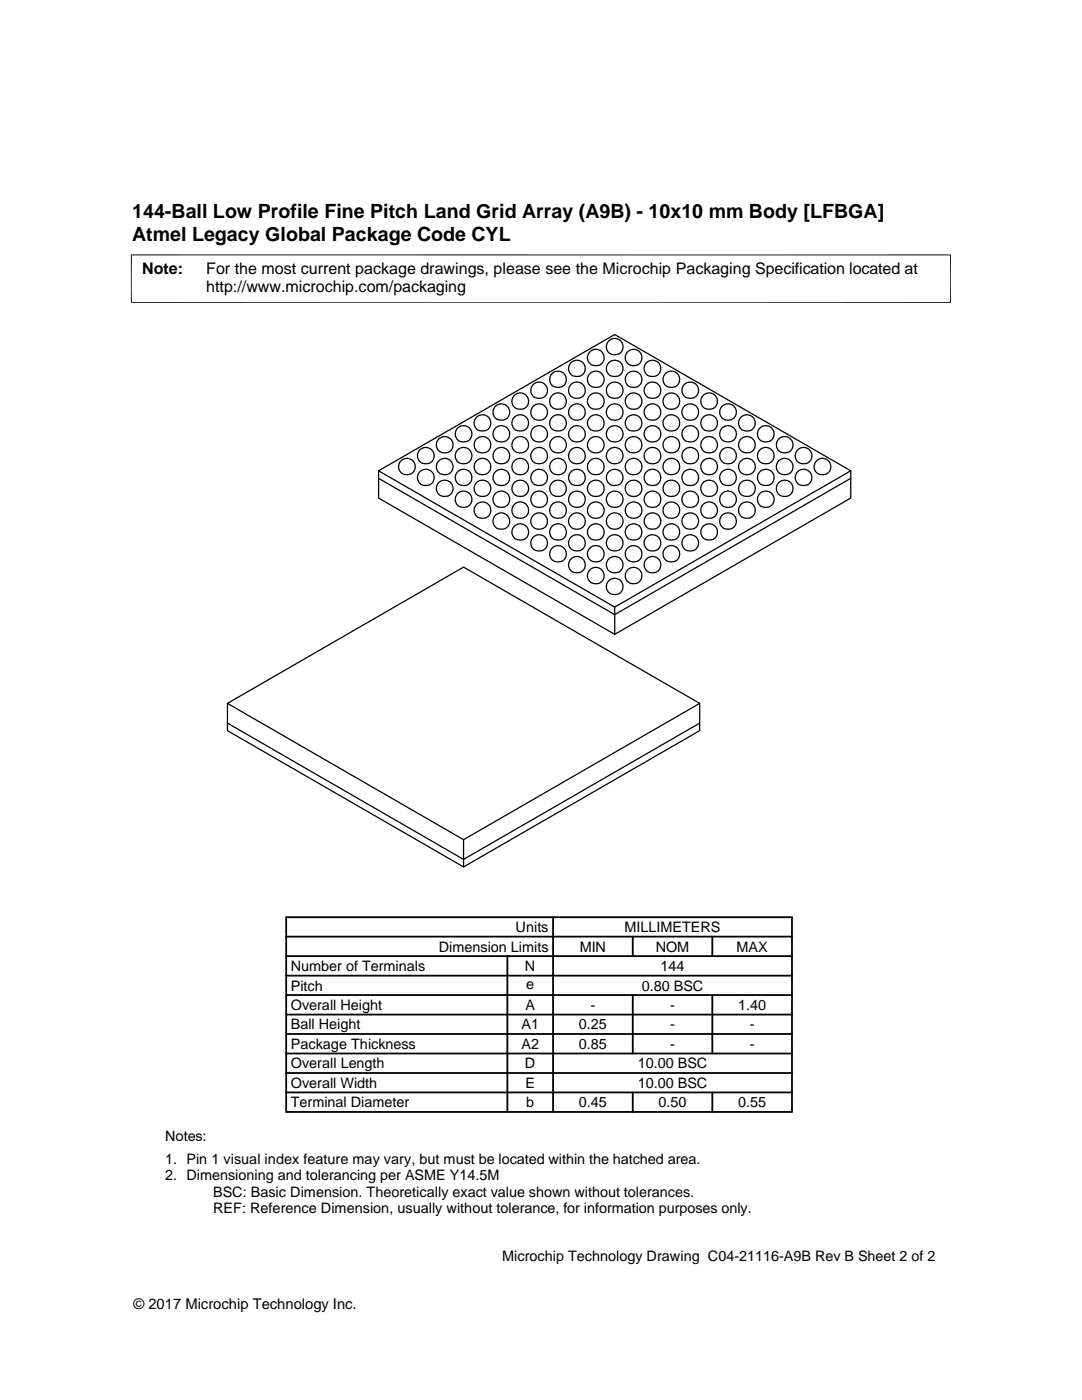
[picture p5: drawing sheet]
<svg xmlns="http://www.w3.org/2000/svg" width="216mm" height="279mm" viewBox="0 0 216 279" stroke-linecap="round" stroke-linejoin="round" font-family="sans-serif">
<g fill="none" stroke="#000" stroke-width=".25">
<path d="M75.5 95.5l47.2 27.2 47.1-27.2M75.5 94l47.2-27.2 47.1 27.2-47.1 27.2-47.2-27.2v5.4l47.2 27.2 47.1-27.2v-5.4M122.7 121.2v5.4M45.4 144.3l47.1 27.2 47.1-27.2M45.4 140.4l47.1-27.2 47.1 27.2-47.1 27.2-47.1-27.2v5.4l47.1 27.2 47.1-27.2v-5.4M92.5 167.6v5.4"/>
<circle cx="107.6" cy="77.9" r="1.65"/>
<circle cx="111.4" cy="75.7" r="1.65"/>
<circle cx="115.1" cy="73.5" r="1.65"/>
<circle cx="115.1" cy="77.9" r="1.65"/>
<circle cx="118.9" cy="71.4" r="1.65"/>
<circle cx="118.9" cy="75.7" r="1.65"/>
<circle cx="122.7" cy="69.2" r="1.65"/>
<circle cx="122.7" cy="77.9" r="1.65"/>
<circle cx="122.7" cy="73.5" r="1.65"/>
<circle cx="126.4" cy="71.4" r="1.65"/>
<circle cx="126.4" cy="75.7" r="1.65"/>
<circle cx="130.2" cy="77.9" r="1.65"/>
<circle cx="130.2" cy="73.5" r="1.65"/>
<circle cx="134" cy="75.7" r="1.65"/>
<circle cx="137.7" cy="77.9" r="1.65"/>
<circle cx="81.2" cy="93.1" r="1.65"/>
<circle cx="85" cy="90.9" r="1.65"/>
<circle cx="85" cy="95.3" r="1.65"/>
<circle cx="88.7" cy="93.1" r="1.65"/>
<circle cx="88.7" cy="88.8" r="1.65"/>
<circle cx="88.7" cy="97.5" r="1.65"/>
<circle cx="92.5" cy="90.9" r="1.65"/>
<circle cx="92.5" cy="95.3" r="1.65"/>
<circle cx="92.5" cy="86.6" r="1.65"/>
<circle cx="92.5" cy="99.6" r="1.65"/>
<circle cx="96.3" cy="93.1" r="1.65"/>
<circle cx="96.3" cy="84.4" r="1.65"/>
<circle cx="96.3" cy="88.8" r="1.65"/>
<circle cx="96.3" cy="97.5" r="1.65"/>
<circle cx="100" cy="90.9" r="1.65"/>
<circle cx="100" cy="82.2" r="1.65"/>
<circle cx="100" cy="86.6" r="1.65"/>
<circle cx="100" cy="99.6" r="1.65"/>
<circle cx="100" cy="95.3" r="1.65"/>
<circle cx="103.8" cy="80.1" r="1.65"/>
<circle cx="103.8" cy="93.1" r="1.65"/>
<circle cx="103.8" cy="84.4" r="1.65"/>
<circle cx="103.8" cy="88.8" r="1.65"/>
<circle cx="103.8" cy="97.5" r="1.65"/>
<circle cx="107.6" cy="90.9" r="1.65"/>
<circle cx="107.6" cy="82.2" r="1.65"/>
<circle cx="107.6" cy="86.6" r="1.65"/>
<circle cx="107.6" cy="95.3" r="1.65"/>
<circle cx="107.6" cy="99.6" r="1.65"/>
<circle cx="111.4" cy="93.1" r="1.65"/>
<circle cx="111.4" cy="80.1" r="1.65"/>
<circle cx="111.4" cy="88.8" r="1.65"/>
<circle cx="111.4" cy="97.5" r="1.65"/>
<circle cx="111.4" cy="84.4" r="1.64"/>
<circle cx="115.1" cy="82.2" r="1.65"/>
<circle cx="115.1" cy="90.9" r="1.65"/>
<circle cx="115.1" cy="95.3" r="1.65"/>
<circle cx="115.1" cy="86.6" r="1.65"/>
<circle cx="115.1" cy="99.6" r="1.65"/>
<circle cx="118.9" cy="93.1" r="1.65"/>
<circle cx="118.9" cy="80.1" r="1.65"/>
<circle cx="118.9" cy="84.4" r="1.65"/>
<circle cx="118.9" cy="88.8" r="1.65"/>
<circle cx="118.9" cy="97.5" r="1.65"/>
<circle cx="122.7" cy="90.9" r="1.65"/>
<circle cx="122.7" cy="82.2" r="1.65"/>
<circle cx="122.7" cy="86.6" r="1.65"/>
<circle cx="122.7" cy="99.6" r="1.65"/>
<circle cx="122.7" cy="95.3" r="1.65"/>
<circle cx="126.4" cy="80.1" r="1.65"/>
<circle cx="126.4" cy="93.1" r="1.65"/>
<circle cx="126.4" cy="88.8" r="1.65"/>
<circle cx="126.4" cy="97.5" r="1.65"/>
<circle cx="126.4" cy="84.4" r="1.65"/>
<circle cx="130.2" cy="90.9" r="1.65"/>
<circle cx="130.2" cy="82.2" r="1.65"/>
<circle cx="130.2" cy="86.6" r="1.65"/>
<circle cx="130.2" cy="99.6" r="1.65"/>
<circle cx="130.2" cy="95.3" r="1.65"/>
<circle cx="134" cy="93.1" r="1.65"/>
<circle cx="134" cy="80.1" r="1.65"/>
<circle cx="134" cy="88.8" r="1.65"/>
<circle cx="134" cy="97.5" r="1.65"/>
<circle cx="134" cy="84.4" r="1.65"/>
<circle cx="137.7" cy="82.2" r="1.65"/>
<circle cx="137.7" cy="90.9" r="1.66"/>
<circle cx="137.7" cy="86.6" r="1.65"/>
<circle cx="137.7" cy="99.6" r="1.65"/>
<circle cx="137.7" cy="95.3" r="1.65"/>
<circle cx="141.5" cy="80.1" r="1.66"/>
<circle cx="141.5" cy="93.1" r="1.65"/>
<circle cx="141.5" cy="88.8" r="1.65"/>
<circle cx="141.5" cy="97.5" r="1.65"/>
<circle cx="141.5" cy="84.4" r="1.65"/>
<circle cx="145.3" cy="82.2" r="1.65"/>
<circle cx="145.3" cy="90.9" r="1.65"/>
<circle cx="145.3" cy="95.3" r="1.65"/>
<circle cx="145.3" cy="86.6" r="1.65"/>
<circle cx="145.3" cy="99.6" r="1.65"/>
<circle cx="149" cy="93.1" r="1.65"/>
<circle cx="149" cy="84.4" r="1.65"/>
<circle cx="149" cy="88.8" r="1.65"/>
<circle cx="149" cy="97.5" r="1.65"/>
<circle cx="152.8" cy="90.9" r="1.65"/>
<circle cx="152.8" cy="95.3" r="1.65"/>
<circle cx="152.8" cy="86.6" r="1.65"/>
<circle cx="152.8" cy="99.6" r="1.65"/>
<circle cx="156.6" cy="93.1" r="1.65"/>
<circle cx="156.6" cy="88.8" r="1.65"/>
<circle cx="156.6" cy="97.5" r="1.65"/>
<circle cx="160.3" cy="90.9" r="1.65"/>
<circle cx="160.4" cy="95.3" r="1.65"/>
<circle cx="164.1" cy="93.1" r="1.65"/>
<circle cx="96.3" cy="101.8" r="1.65"/>
<circle cx="100" cy="104" r="1.65"/>
<circle cx="103.8" cy="101.8" r="1.65"/>
<circle cx="103.8" cy="106.2" r="1.65"/>
<circle cx="107.6" cy="104" r="1.65"/>
<circle cx="107.6" cy="108.3" r="1.65"/>
<circle cx="111.4" cy="101.8" r="1.65"/>
<circle cx="111.4" cy="110.5" r="1.65"/>
<circle cx="111.4" cy="106.2" r="1.64"/>
<circle cx="115.1" cy="104" r="1.65"/>
<circle cx="115.1" cy="112.7" r="1.65"/>
<circle cx="115.1" cy="108.3" r="1.65"/>
<circle cx="118.9" cy="114.9" r="1.65"/>
<circle cx="118.9" cy="101.8" r="1.65"/>
<circle cx="118.9" cy="106.2" r="1.65"/>
<circle cx="118.9" cy="110.5" r="1.65"/>
<circle cx="122.7" cy="112.7" r="1.65"/>
<circle cx="122.7" cy="104" r="1.65"/>
<circle cx="122.7" cy="117" r="1.65"/>
<circle cx="122.7" cy="108.3" r="1.65"/>
<circle cx="126.4" cy="101.8" r="1.65"/>
<circle cx="126.4" cy="114.9" r="1.65"/>
<circle cx="126.4" cy="110.5" r="1.65"/>
<circle cx="126.4" cy="106.2" r="1.65"/>
<circle cx="130.2" cy="112.7" r="1.65"/>
<circle cx="130.2" cy="104" r="1.65"/>
<circle cx="130.2" cy="108.3" r="1.65"/>
<circle cx="134" cy="101.8" r="1.65"/>
<circle cx="134" cy="110.5" r="1.65"/>
<circle cx="134" cy="106.2" r="1.65"/>
<circle cx="137.7" cy="104" r="1.65"/>
<circle cx="137.7" cy="108.3" r="1.65"/>
<circle cx="141.5" cy="101.8" r="1.66"/>
<circle cx="141.5" cy="106.2" r="1.65"/>
<circle cx="145.3" cy="104" r="1.65"/>
<circle cx="149" cy="101.8" r="1.65"/>
</g>
<path d="M26.1 50.9h163.7M26.2 50.8v9.7M189.7 50.8v9.7M26.1 60.4h163.7" fill="none" stroke="#000" stroke-width=".2"/>
<g fill="none" stroke="#000" stroke-width=".36">
<path d="M57.1 183h100.9v38.9h-100.9zM57.1 198.6h100.9M57.1 194.7h100.9M57.1 190.8h100.9M57.1 186.9h100.9M101.2 190.8v31.1M110.4 183v38.9M126.3 186.9v3.9M126.3 198.6v11.6M142.1 186.9v3.9M142.1 198.6v11.6M57.1 218h100.9z"/>
<path d="M57.1 202.5h100.9M57.1 214.1h100.9M57.1 210.2h100.9M57.1 206.4h100.9M126.3 218v3.9M142.1 218v3.9"/>
</g>
<g font-size="3.9">
<text x="26.4" y="43.5">144-Ball Low Profile Fine Pitch Land Grid Array (A9B) - 10x10 mm Body [LFBGA]</text>
<text x="26.4" y="48">Atmel Legacy Global Package Code CYL</text>
</g>
<g font-size="3.2">
<text x="28.4" y="54.6">Note:</text>
<text x="41.1" y="58.3">http://www.microchip.com/packaging</text>
<text x="41.1" y="54.6">For the most current package drawings, please see the Microchip Packaging Specification located at</text>
</g>
<g font-size="2.9">
<text x="87.6" y="189.9">Dimension Limits</text>
<text x="102.9" y="186">Units</text>
<text x="115.7" y="189.9">MIN</text>
<text x="124.6" y="186">MILLIMETERS</text>
<text x="130.8" y="189.9">NOM</text>
<text x="147" y="189.9">MAX</text>
<text x="58" y="193.8">Number of Terminals</text>
<text x="58" y="197.7">Pitch</text>
<text x="104.8" y="193.8">N</text>
<text x="105" y="197.4">e</text>
<text x="128" y="197.7">0.80 BSC</text>
<text x="131.8" y="193.8">144</text>
<text x="58" y="201.6">Overall Height</text>
<text x="104.8" y="201.6">A</text>
<text x="117.8" y="201.6">-</text>
<text x="133.7" y="201.6">-</text>
<text x="147.3" y="201.6">1.40</text>
<text x="58" y="209.3">Package Thickness</text>
<text x="58" y="205.4">Ball Height</text>
<text x="104.1" y="205.4">A1</text>
<text x="104.1" y="209.3">A2</text>
<text x="115.5" y="209.3">0.85</text>
<text x="115.5" y="205.4">0.25</text>
<text x="133.7" y="209.3">-</text>
<text x="133.7" y="205.4">-</text>
<text x="149.6" y="209.3">-</text>
<text x="149.6" y="205.4">-</text>
<text x="58" y="213.2">Overall Length</text>
<text x="104.8" y="213.2">D</text>
<text x="127.3" y="213.2">10.00 BSC</text>
<text x="58" y="221">Terminal Diameter</text>
<text x="58" y="217.1">Overall Width</text>
<text x="104.8" y="217.1">E</text>
<text x="105" y="221">b</text>
<text x="115.5" y="221">0.45</text>
<text x="127.3" y="217.1">10.00 BSC</text>
<text x="131.4" y="221">0.50</text>
<text x="147.3" y="221">0.55</text>
<text x="32.9" y="227.6">Notes:</text>
<text x="32.9" y="232.2">1. Pin 1 visual index feature may vary, but must be located within the hatched area.</text>
<text x="32.9" y="235.5">2. Dimensioning and tolerancing per ASME Y14.5M</text>
<text x="42.5" y="238.8">BSC: Basic Dimension. Theoretically exact value shown without tolerances.</text>
<text x="42.5" y="242.2">REF: Reference Dimension, usually without tolerance, for information purposes only.</text>
<text x="100.2" y="251.7">Microchip Technology Drawing C04-21116-A9B Rev B Sheet 2 of 2</text>
<text x="26.6" y="261.3">© 2017 Microchip Technology Inc.</text>
</g>
</svg>
